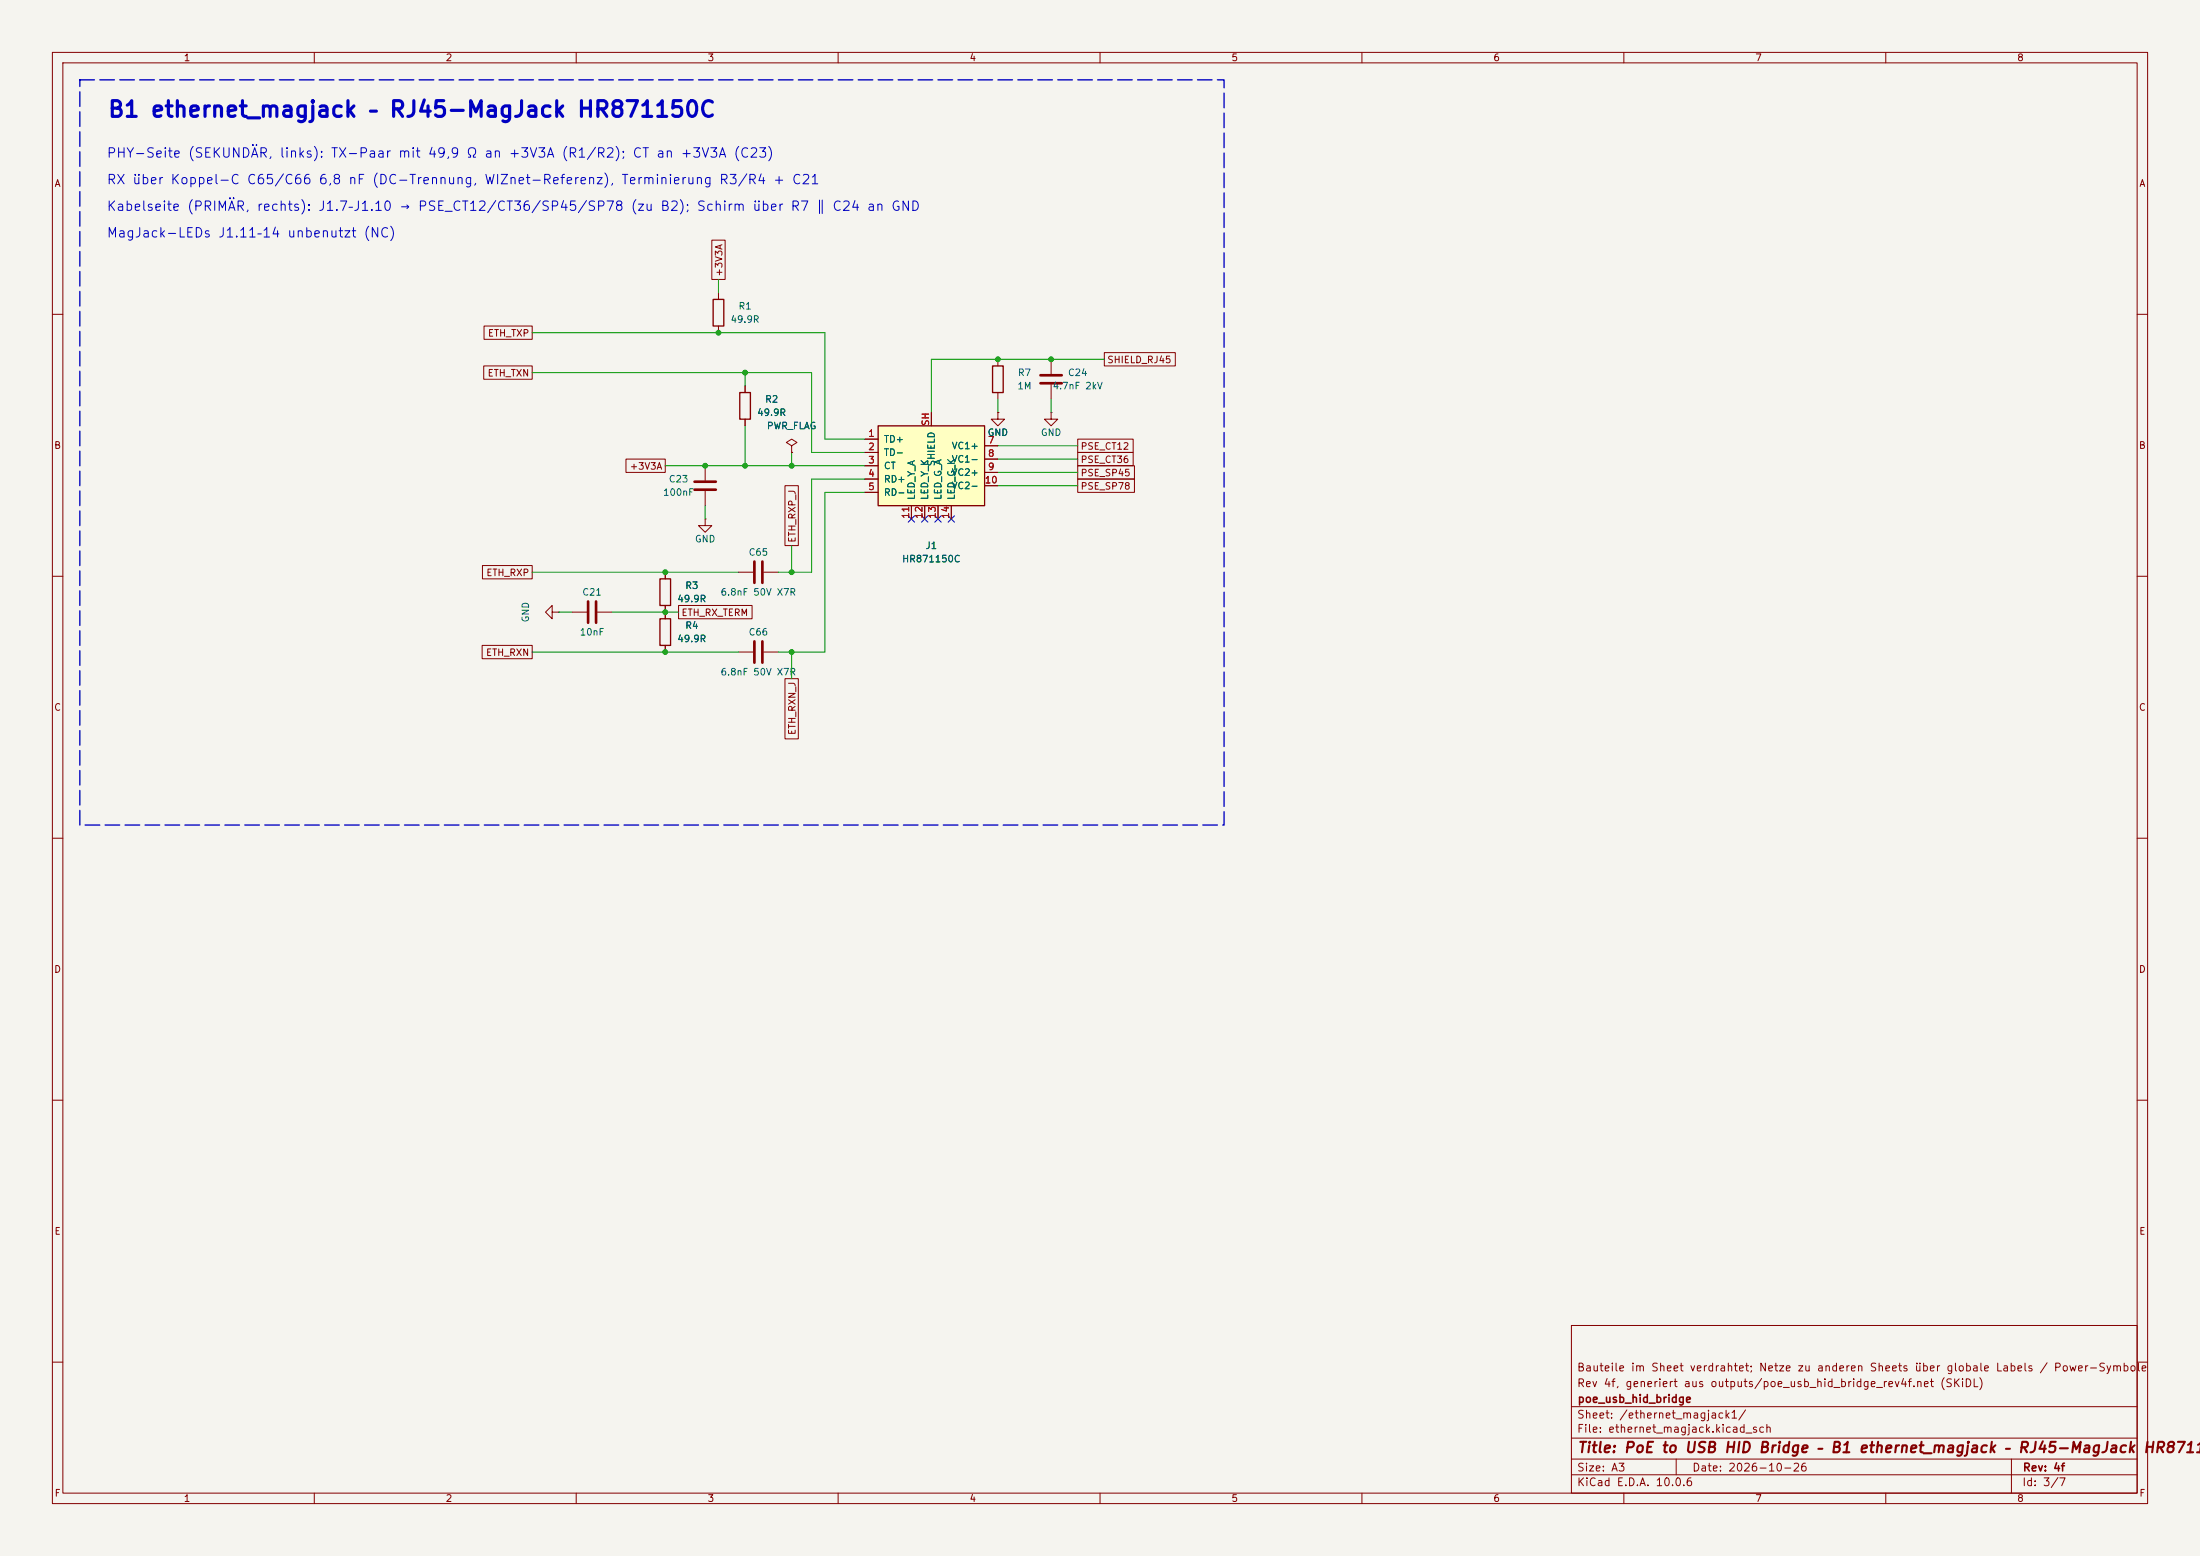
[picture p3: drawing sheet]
(kicad_sch
 (version 20250114)
 (generator "eeschema")
 (generator_version "9.0")
 (paper "A3")
 (title_block
  (title "PoE to USB HID Bridge – B1 ethernet_magjack – RJ45-MagJack HR871150C")
  (date "2026-10-26")
  (rev "4f")
  (company "poe_usb_hid_bridge")
  (comment 1 "Rev 4f, generiert aus outputs/poe_usb_hid_bridge_rev4f.net (SKiDL)")
  (comment 2 "Bauteile im Sheet verdrahtet; Netze zu anderen Sheets über globale Labels / Power-Symbole"))
 (lib_symbols
  (symbol "Device:C"
    (pin_numbers (hide yes))
    (pin_names
    (offset 0.254)) (exclude_from_sim no) (in_bom yes) (on_board yes)
    (in_pos_files yes)
    (duplicate_pin_numbers_are_jumpers no)
    (property "Reference" "C" (at 0.635 2.54 0) (show_name no) (do_not_autoplace no) (effects (font (size 1.27 1.27)) (justify left)))
    (property "Value" "C" (at 0.635 -2.54 0) (show_name no) (do_not_autoplace no) (effects (font (size 1.27 1.27)) (justify left)))
    (property "Footprint" "" (at 0.9652 -3.81 0) (show_name no) (do_not_autoplace no) (hide yes) (effects (font (size 1.27 1.27))))
    (property "Datasheet" "" (at 0 0 0) (show_name no) (do_not_autoplace no) (hide yes) (effects (font (size 1.27 1.27))))
    (property "Description" "Unpolarized capacitor" (at 0 0 0) (show_name no) (do_not_autoplace no) (hide yes) (effects (font (size 1.27 1.27))))
    (symbol "C_0_1"
    (polyline (pts (xy -2.032 0.762) (xy 2.032 0.762)) (stroke (width 0.508) (type default)) (fill (type none)))
    (polyline (pts (xy -2.032 -0.762) (xy 2.032 -0.762)) (stroke (width 0.508) (type default)) (fill (type none))))
    (symbol "C_1_1"
    (pin passive line (at 0 3.81 270) (length 2.794) (name "" (effects (font (size 1.27 1.27)))) (number "1" (effects (font (size 1.27 1.27)))))
    (pin passive line (at 0 -3.81 90) (length 2.794) (name "" (effects (font (size 1.27 1.27)))) (number "2" (effects (font (size 1.27 1.27))))))
    (embedded_fonts no))
  (symbol "Device:R"
    (pin_numbers (hide yes))
    (pin_names
    (offset 0)) (exclude_from_sim no) (in_bom yes) (on_board yes)
    (in_pos_files yes)
    (duplicate_pin_numbers_are_jumpers no)
    (property "Reference" "R" (at 2.032 0 90) (show_name no) (do_not_autoplace no) (effects (font (size 1.27 1.27))))
    (property "Value" "R" (at 0 0 90) (show_name no) (do_not_autoplace no) (effects (font (size 1.27 1.27))))
    (property "Footprint" "" (at -1.778 0 90) (show_name no) (do_not_autoplace no) (hide yes) (effects (font (size 1.27 1.27))))
    (property "Datasheet" "" (at 0 0 0) (show_name no) (do_not_autoplace no) (hide yes) (effects (font (size 1.27 1.27))))
    (property "Description" "Resistor" (at 0 0 0) (show_name no) (do_not_autoplace no) (hide yes) (effects (font (size 1.27 1.27))))
    (symbol "R_0_1"
    (rectangle (start -1.016 -2.54) (end 1.016 2.54) (stroke (width 0.254) (type default)) (fill (type none))))
    (symbol "R_1_1"
    (pin passive line (at 0 3.81 270) (length 1.27) (name "" (effects (font (size 1.27 1.27)))) (number "1" (effects (font (size 1.27 1.27)))))
    (pin passive line (at 0 -3.81 90) (length 1.27) (name "" (effects (font (size 1.27 1.27)))) (number "2" (effects (font (size 1.27 1.27))))))
    (embedded_fonts no))
  (symbol "poe_usb_hid_bridge:HR871150C"
    (pin_names
    (offset 1.016)) (exclude_from_sim no) (in_bom yes) (on_board yes)
    (property "Reference" "J" (at -10.16 8.89 0) (effects (font (size 1.27 1.27))))
    (property "Value" "HR871150C" (at 10.16 8.89 0) (effects (font (size 1.27 1.27))))
    (property "Footprint" "poe_usb_hid_bridge:HanRun_HR871150C" (at 0 0 0) (effects hide (font (size 1.27 1.27))))
    (property "Datasheet" "https://datasheet.lcsc.com/datasheet/pdf/bae28869af3176e6a10bdf4859b444a5.pdf" (at 0 0 0) (effects hide (font (size 1.27 1.27))))
    (property "Description" "HanRun HR871150C RJ45 MagJack 10/100 PoE (4 center taps), 2 LEDs, THT. No pin 6. CT(P3) = ONE common chip-side center tap of both transformers. Shield pad 'SH' (2 tabs)." (at 0 0 0) (effects hide (font (size 1.27 1.27))))
    (symbol "HR871150C_0_1"
    (rectangle (start -10.16 7.62) (end 10.16 -7.62) (stroke (width 0.254) (type default)) (fill (type background))))
    (symbol "HR871150C_1_1"
    (pin passive line (at -12.70 5.08 0) (length 2.54) (name "TD+" (effects (font (size 1.27 1.27)))) (number "1" (effects (font (size 1.27 1.27)))))
    (pin passive line (at -12.70 2.54 0) (length 2.54) (name "TD-" (effects (font (size 1.27 1.27)))) (number "2" (effects (font (size 1.27 1.27)))))
    (pin passive line (at -12.70 -0.00 0) (length 2.54) (name "CT" (effects (font (size 1.27 1.27)))) (number "3" (effects (font (size 1.27 1.27)))))
    (pin passive line (at -12.70 -2.54 0) (length 2.54) (name "RD+" (effects (font (size 1.27 1.27)))) (number "4" (effects (font (size 1.27 1.27)))))
    (pin passive line (at -12.70 -5.08 0) (length 2.54) (name "RD-" (effects (font (size 1.27 1.27)))) (number "5" (effects (font (size 1.27 1.27)))))
    (pin passive line (at 12.70 3.81 180) (length 2.54) (name "VC1+" (effects (font (size 1.27 1.27)))) (number "7" (effects (font (size 1.27 1.27)))))
    (pin passive line (at 12.70 1.27 180) (length 2.54) (name "VC1-" (effects (font (size 1.27 1.27)))) (number "8" (effects (font (size 1.27 1.27)))))
    (pin passive line (at 12.70 -1.27 180) (length 2.54) (name "VC2+" (effects (font (size 1.27 1.27)))) (number "9" (effects (font (size 1.27 1.27)))))
    (pin passive line (at 12.70 -3.81 180) (length 2.54) (name "VC2-" (effects (font (size 1.27 1.27)))) (number "10" (effects (font (size 1.27 1.27)))))
    (pin passive line (at 0.00 10.16 270) (length 2.54) (name "SHIELD" (effects (font (size 1.27 1.27)))) (number "SH" (effects (font (size 1.27 1.27)))))
    (pin passive line (at -3.81 -10.16 90) (length 2.54) (name "LED_Y_A" (effects (font (size 1.27 1.27)))) (number "11" (effects (font (size 1.27 1.27)))))
    (pin passive line (at -1.27 -10.16 90) (length 2.54) (name "LED_Y_K" (effects (font (size 1.27 1.27)))) (number "12" (effects (font (size 1.27 1.27)))))
    (pin passive line (at 1.27 -10.16 90) (length 2.54) (name "LED_G_A" (effects (font (size 1.27 1.27)))) (number "13" (effects (font (size 1.27 1.27)))))
    (pin passive line (at 3.81 -10.16 90) (length 2.54) (name "LED_G_K" (effects (font (size 1.27 1.27)))) (number "14" (effects (font (size 1.27 1.27)))))))
  (symbol "power:GND"
    (power global)
    (pin_numbers (hide yes))
    (pin_names
    (offset 0) (hide yes)) (exclude_from_sim no) (in_bom yes) (on_board yes)
    (in_pos_files yes)
    (duplicate_pin_numbers_are_jumpers no)
    (property "Reference" "#PWR" (at 0 -6.35 0) (show_name no) (do_not_autoplace no) (hide yes) (effects (font (size 1.27 1.27))))
    (property "Value" "GND" (at 0 -3.81 0) (show_name no) (do_not_autoplace no) (effects (font (size 1.27 1.27))))
    (property "Footprint" "" (at 0 0 0) (show_name no) (do_not_autoplace no) (hide yes) (effects (font (size 1.27 1.27))))
    (property "Datasheet" "" (at 0 0 0) (show_name no) (do_not_autoplace no) (hide yes) (effects (font (size 1.27 1.27))))
    (property "Description" "Power symbol creates a global label with name \"GND\" , ground" (at 0 0 0) (show_name no) (do_not_autoplace no) (hide yes) (effects (font (size 1.27 1.27))))
    (symbol "GND_0_1"
    (polyline (pts (xy 0 0) (xy 0 -1.27) (xy 1.27 -1.27) (xy 0 -2.54) (xy -1.27 -1.27) (xy 0 -1.27)) (stroke (width 0) (type default)) (fill (type none))))
    (symbol "GND_1_1"
    (pin power_in line (at 0 0 270) (length 0) (name "" (effects (font (size 1.27 1.27)))) (number "1" (effects (font (size 1.27 1.27))))))
    (embedded_fonts no))
  (symbol "power:PWR_FLAG"
    (power global)
    (pin_numbers (hide yes))
    (pin_names
    (offset 0) (hide yes)) (exclude_from_sim no) (in_bom yes) (on_board yes)
    (in_pos_files yes)
    (duplicate_pin_numbers_are_jumpers no)
    (property "Reference" "#FLG" (at 0 1.905 0) (show_name no) (do_not_autoplace no) (hide yes) (effects (font (size 1.27 1.27))))
    (property "Value" "PWR_FLAG" (at 0 3.81 0) (show_name no) (do_not_autoplace no) (effects (font (size 1.27 1.27))))
    (property "Footprint" "" (at 0 0 0) (show_name no) (do_not_autoplace no) (hide yes) (effects (font (size 1.27 1.27))))
    (property "Datasheet" "" (at 0 0 0) (show_name no) (do_not_autoplace no) (hide yes) (effects (font (size 1.27 1.27))))
    (property "Description" "Special symbol for telling ERC where power comes from" (at 0 0 0) (show_name no) (do_not_autoplace no) (hide yes) (effects (font (size 1.27 1.27))))
    (symbol "PWR_FLAG_0_0"
    (pin power_out line (at 0 0 90) (length 0) (name "" (effects (font (size 1.27 1.27)))) (number "1" (effects (font (size 1.27 1.27))))))
    (symbol "PWR_FLAG_0_1"
    (polyline (pts (xy 0 0) (xy 0 1.27) (xy -1.016 1.905) (xy 0 2.54) (xy 1.016 1.905) (xy 0 1.27)) (stroke (width 0) (type default)) (fill (type none))))
    (embedded_fonts no)))
 (junction
  (at 137.16 63.5)
  (diameter 0)
  (color 0 0 0 0))
 (junction
  (at 142.24 71.12)
  (diameter 0)
  (color 0 0 0 0))
 (junction
  (at 142.24 88.9)
  (diameter 0)
  (color 0 0 0 0))
 (junction
  (at 151.13 88.9)
  (diameter 0)
  (color 0 0 0 0))
 (junction
  (at 134.62 88.9)
  (diameter 0)
  (color 0 0 0 0))
 (junction
  (at 151.13 109.22)
  (diameter 0)
  (color 0 0 0 0))
 (junction
  (at 151.13 124.46)
  (diameter 0)
  (color 0 0 0 0))
 (junction
  (at 127 109.22)
  (diameter 0)
  (color 0 0 0 0))
 (junction
  (at 127 124.46)
  (diameter 0)
  (color 0 0 0 0))
 (junction
  (at 127 116.84)
  (diameter 0)
  (color 0 0 0 0))
 (junction
  (at 190.5 68.58)
  (diameter 0)
  (color 0 0 0 0))
 (junction
  (at 200.66 68.58)
  (diameter 0)
  (color 0 0 0 0))
 (wire
  (pts (xy 165.1 83.82) (xy 157.48 83.82))
  (stroke (width 0) (type default)))
 (wire
  (pts (xy 157.48 83.82) (xy 157.48 63.5))
  (stroke (width 0) (type default)))
 (wire
  (pts (xy 157.48 63.5) (xy 137.16 63.5))
  (stroke (width 0) (type default)))
 (wire
  (pts (xy 137.16 63.5) (xy 101.6 63.5))
  (stroke (width 0) (type default)))
 (wire
  (pts (xy 165.1 86.36) (xy 154.94 86.36))
  (stroke (width 0) (type default)))
 (wire
  (pts (xy 154.94 86.36) (xy 154.94 71.12))
  (stroke (width 0) (type default)))
 (wire
  (pts (xy 154.94 71.12) (xy 142.24 71.12))
  (stroke (width 0) (type default)))
 (wire
  (pts (xy 142.24 71.12) (xy 101.6 71.12))
  (stroke (width 0) (type default)))
 (wire
  (pts (xy 137.16 55.88) (xy 137.16 53.34))
  (stroke (width 0) (type default)))
 (wire
  (pts (xy 142.24 71.12) (xy 142.24 73.66))
  (stroke (width 0) (type default)))
 (wire
  (pts (xy 142.24 81.28) (xy 142.24 88.9))
  (stroke (width 0) (type default)))
 (wire
  (pts (xy 165.1 88.9) (xy 151.13 88.9))
  (stroke (width 0) (type default)))
 (wire
  (pts (xy 151.13 88.9) (xy 142.24 88.9))
  (stroke (width 0) (type default)))
 (wire
  (pts (xy 142.24 88.9) (xy 134.62 88.9))
  (stroke (width 0) (type default)))
 (wire
  (pts (xy 134.62 88.9) (xy 127 88.9))
  (stroke (width 0) (type default)))
 (wire
  (pts (xy 134.62 96.52) (xy 134.62 99.06))
  (stroke (width 0) (type default)))
 (wire
  (pts (xy 151.13 88.9) (xy 151.13 86.36))
  (stroke (width 0) (type default)))
 (wire
  (pts (xy 165.1 91.44) (xy 154.94 91.44))
  (stroke (width 0) (type default)))
 (wire
  (pts (xy 154.94 91.44) (xy 154.94 109.22))
  (stroke (width 0) (type default)))
 (wire
  (pts (xy 165.1 93.98) (xy 157.48 93.98))
  (stroke (width 0) (type default)))
 (wire
  (pts (xy 157.48 93.98) (xy 157.48 124.46))
  (stroke (width 0) (type default)))
 (wire
  (pts (xy 154.94 109.22) (xy 151.13 109.22))
  (stroke (width 0) (type default)))
 (wire
  (pts (xy 151.13 109.22) (xy 148.59 109.22))
  (stroke (width 0) (type default)))
 (wire
  (pts (xy 157.48 124.46) (xy 151.13 124.46))
  (stroke (width 0) (type default)))
 (wire
  (pts (xy 151.13 124.46) (xy 148.59 124.46))
  (stroke (width 0) (type default)))
 (wire
  (pts (xy 151.13 109.22) (xy 151.13 104.14))
  (stroke (width 0) (type default)))
 (wire
  (pts (xy 151.13 124.46) (xy 151.13 129.54))
  (stroke (width 0) (type default)))
 (wire
  (pts (xy 140.97 109.22) (xy 127 109.22))
  (stroke (width 0) (type default)))
 (wire
  (pts (xy 127 109.22) (xy 101.6 109.22))
  (stroke (width 0) (type default)))
 (wire
  (pts (xy 140.97 124.46) (xy 127 124.46))
  (stroke (width 0) (type default)))
 (wire
  (pts (xy 127 124.46) (xy 101.6 124.46))
  (stroke (width 0) (type default)))
 (wire
  (pts (xy 127 116.84) (xy 116.84 116.84))
  (stroke (width 0) (type default)))
 (wire
  (pts (xy 109.22 116.84) (xy 106.68 116.84))
  (stroke (width 0) (type default)))
 (wire
  (pts (xy 127 116.84) (xy 129.54 116.84))
  (stroke (width 0) (type default)))
 (wire
  (pts (xy 190.5 85.09) (xy 205.74 85.09))
  (stroke (width 0) (type default)))
 (wire
  (pts (xy 190.5 87.63) (xy 205.74 87.63))
  (stroke (width 0) (type default)))
 (wire
  (pts (xy 190.5 90.17) (xy 205.74 90.17))
  (stroke (width 0) (type default)))
 (wire
  (pts (xy 190.5 92.71) (xy 205.74 92.71))
  (stroke (width 0) (type default)))
 (wire
  (pts (xy 177.8 78.74) (xy 177.8 68.58))
  (stroke (width 0) (type default)))
 (wire
  (pts (xy 177.8 68.58) (xy 190.5 68.58))
  (stroke (width 0) (type default)))
 (wire
  (pts (xy 190.5 68.58) (xy 200.66 68.58))
  (stroke (width 0) (type default)))
 (wire
  (pts (xy 200.66 68.58) (xy 210.82 68.58))
  (stroke (width 0) (type default)))
 (wire
  (pts (xy 190.5 76.2) (xy 190.5 78.74))
  (stroke (width 0) (type default)))
 (wire
  (pts (xy 200.66 76.2) (xy 200.66 78.74))
  (stroke (width 0) (type default)))
 (symbol
  (lib_id "Device:C")
  (at 113.03 116.84 270)
  (unit 1)
  (exclude_from_sim no)
  (in_bom yes)
  (on_board yes)
  (dnp no)
  (property "Reference" "C21" (at 113.03 113.03 90) (effects (font (size 1.27 1.27))))
  (property "Value" "10nF" (at 113.03 120.65 90) (effects (font (size 1.27 1.27))))
  (property "Footprint" "Capacitor_SMD:C_0402_1005Metric" (at 113.03 116.84 90) (effects (font (size 1.27 1.27)) (hide yes)))
  (property "Datasheet" "" (at 113.03 116.84 90) (effects (font (size 1.27 1.27)) (hide yes)))
  (property "Description" "Unpolarized capacitor" (at 113.03 116.84 90) (effects (font (size 1.27 1.27)) (hide yes)))
  (property "MPN" "CL05B103KB5NNNC" (at 113.03 116.84 90) (effects (font (size 1.27 1.27)) (hide yes)))
  (property "LCSC" "C15195" (at 113.03 116.84 90) (effects (font (size 1.27 1.27)) (hide yes)))
  (pin "1")
  (pin "2"))
 (symbol
  (lib_id "Device:C")
  (at 134.62 92.71 0)
  (unit 1)
  (exclude_from_sim no)
  (in_bom yes)
  (on_board yes)
  (dnp no)
  (property "Reference" "C23" (at 129.54 91.44 0) (effects (font (size 1.27 1.27))))
  (property "Value" "100nF" (at 129.54 93.98 0) (effects (font (size 1.27 1.27))))
  (property "Footprint" "Capacitor_SMD:C_0402_1005Metric" (at 134.62 92.71 0) (effects (font (size 1.27 1.27)) (hide yes)))
  (property "Datasheet" "" (at 134.62 92.71 0) (effects (font (size 1.27 1.27)) (hide yes)))
  (property "Description" "Unpolarized capacitor" (at 134.62 92.71 0) (effects (font (size 1.27 1.27)) (hide yes)))
  (property "MPN" "CL05B104KO5NNNC" (at 134.62 92.71 0) (effects (font (size 1.27 1.27)) (hide yes)))
  (property "LCSC" "C1525" (at 134.62 92.71 0) (effects (font (size 1.27 1.27)) (hide yes)))
  (pin "1")
  (pin "2"))
 (symbol
  (lib_id "Device:C")
  (at 200.66 72.39 0)
  (unit 1)
  (exclude_from_sim no)
  (in_bom yes)
  (on_board yes)
  (dnp no)
  (property "Reference" "C24" (at 205.74 71.12 0) (effects (font (size 1.27 1.27))))
  (property "Value" "4.7nF 2kV" (at 205.74 73.66 0) (effects (font (size 1.27 1.27))))
  (property "Footprint" "Capacitor_SMD:C_1812_4532Metric" (at 200.66 72.39 0) (effects (font (size 1.27 1.27)) (hide yes)))
  (property "Datasheet" "" (at 200.66 72.39 0) (effects (font (size 1.27 1.27)) (hide yes)))
  (property "Description" "Unpolarized capacitor" (at 200.66 72.39 0) (effects (font (size 1.27 1.27)) (hide yes)))
  (property "MPN" "C1812X472K202T" (at 200.66 72.39 0) (effects (font (size 1.27 1.27)) (hide yes)))
  (property "LCSC" "C106172" (at 200.66 72.39 0) (effects (font (size 1.27 1.27)) (hide yes)))
  (pin "1")
  (pin "2"))
 (symbol
  (lib_id "Device:C")
  (at 144.78 109.22 270)
  (unit 1)
  (exclude_from_sim no)
  (in_bom yes)
  (on_board yes)
  (dnp no)
  (property "Reference" "C65" (at 144.78 105.41 90) (effects (font (size 1.27 1.27))))
  (property "Value" "6.8nF 50V X7R" (at 144.78 113.03 90) (effects (font (size 1.27 1.27))))
  (property "Footprint" "Capacitor_SMD:C_0402_1005Metric" (at 144.78 109.22 90) (effects (font (size 1.27 1.27)) (hide yes)))
  (property "Datasheet" "" (at 144.78 109.22 90) (effects (font (size 1.27 1.27)) (hide yes)))
  (property "Description" "" (at 144.78 109.22 90) (effects (font (size 1.27 1.27)) (hide yes)))
  (property "MPN" "YAGEO CC0402KRX7R9BB682" (at 144.78 109.22 90) (effects (font (size 1.27 1.27)) (hide yes)))
  (property "LCSC" "C93654" (at 144.78 109.22 90) (effects (font (size 1.27 1.27)) (hide yes)))
  (pin "1")
  (pin "2"))
 (symbol
  (lib_id "Device:C")
  (at 144.78 124.46 270)
  (unit 1)
  (exclude_from_sim no)
  (in_bom yes)
  (on_board yes)
  (dnp no)
  (property "Reference" "C66" (at 144.78 120.65 90) (effects (font (size 1.27 1.27))))
  (property "Value" "6.8nF 50V X7R" (at 144.78 128.27 90) (effects (font (size 1.27 1.27))))
  (property "Footprint" "Capacitor_SMD:C_0402_1005Metric" (at 144.78 124.46 90) (effects (font (size 1.27 1.27)) (hide yes)))
  (property "Datasheet" "" (at 144.78 124.46 90) (effects (font (size 1.27 1.27)) (hide yes)))
  (property "Description" "" (at 144.78 124.46 90) (effects (font (size 1.27 1.27)) (hide yes)))
  (property "MPN" "YAGEO CC0402KRX7R9BB682" (at 144.78 124.46 90) (effects (font (size 1.27 1.27)) (hide yes)))
  (property "LCSC" "C93654" (at 144.78 124.46 90) (effects (font (size 1.27 1.27)) (hide yes)))
  (pin "1")
  (pin "2"))
 (symbol
  (lib_id "poe_usb_hid_bridge:HR871150C")
  (at 177.8 88.9 0)
  (unit 1)
  (exclude_from_sim no)
  (in_bom yes)
  (on_board yes)
  (dnp no)
  (property "Reference" "J1" (at 177.8 104.14 0) (effects (font (size 1.27 1.27))))
  (property "Value" "HR871150C" (at 177.8 106.68 0) (effects (font (size 1.27 1.27))))
  (property "Footprint" "poe_usb_hid_bridge:HanRun_HR871150C" (at 177.8 88.9 0) (effects (font (size 1.27 1.27)) (hide yes)))
  (property "Datasheet" "https://datasheet.lcsc.com/datasheet/pdf/bae28869af3176e6a10bdf4859b444a5.pdf" (at 177.8 88.9 0) (effects (font (size 1.27 1.27)) (hide yes)))
  (property "Description" "HanRun HR871150C RJ45 MagJack 10/100 PoE (4 center taps), 2 LEDs, THT. No pin 6. CT(P3) = ONE common chip-side center tap of both transformers. Shield pad 'SH' (2 tabs)." (at 177.8 88.9 0) (effects (font (size 1.27 1.27)) (hide yes)))
  (property "MPN" "HanRun HR871150C" (at 177.8 88.9 0) (effects (font (size 1.27 1.27)) (hide yes)))
  (property "LCSC" "C19724786" (at 177.8 88.9 0) (effects (font (size 1.27 1.27)) (hide yes)))
  (pin "1")
  (pin "2")
  (pin "3")
  (pin "4")
  (pin "5")
  (pin "7")
  (pin "8")
  (pin "9")
  (pin "10")
  (pin "SH")
  (pin "11")
  (pin "12")
  (pin "13")
  (pin "14"))
 (symbol
  (lib_id "Device:R")
  (at 137.16 59.69 0)
  (unit 1)
  (exclude_from_sim no)
  (in_bom yes)
  (on_board yes)
  (dnp no)
  (property "Reference" "R1" (at 142.24 58.42 0) (effects (font (size 1.27 1.27))))
  (property "Value" "49.9R" (at 142.24 60.96 0) (effects (font (size 1.27 1.27))))
  (property "Footprint" "Resistor_SMD:R_0402_1005Metric" (at 137.16 59.69 0) (effects (font (size 1.27 1.27)) (hide yes)))
  (property "Datasheet" "" (at 137.16 59.69 0) (effects (font (size 1.27 1.27)) (hide yes)))
  (property "Description" "Resistor" (at 137.16 59.69 0) (effects (font (size 1.27 1.27)) (hide yes)))
  (property "MPN" "0402WGF499JTCE" (at 137.16 59.69 0) (effects (font (size 1.27 1.27)) (hide yes)))
  (property "LCSC" "C25120" (at 137.16 59.69 0) (effects (font (size 1.27 1.27)) (hide yes)))
  (pin "1")
  (pin "2"))
 (symbol
  (lib_id "Device:R")
  (at 142.24 77.47 180)
  (unit 1)
  (exclude_from_sim no)
  (in_bom yes)
  (on_board yes)
  (dnp no)
  (property "Reference" "R2" (at 147.32 76.2 0) (effects (font (size 1.27 1.27))))
  (property "Value" "49.9R" (at 147.32 78.74 0) (effects (font (size 1.27 1.27))))
  (property "Footprint" "Resistor_SMD:R_0402_1005Metric" (at 142.24 77.47 0) (effects (font (size 1.27 1.27)) (hide yes)))
  (property "Datasheet" "" (at 142.24 77.47 0) (effects (font (size 1.27 1.27)) (hide yes)))
  (property "Description" "Resistor" (at 142.24 77.47 0) (effects (font (size 1.27 1.27)) (hide yes)))
  (property "MPN" "0402WGF499JTCE" (at 142.24 77.47 0) (effects (font (size 1.27 1.27)) (hide yes)))
  (property "LCSC" "C25120" (at 142.24 77.47 0) (effects (font (size 1.27 1.27)) (hide yes)))
  (pin "1")
  (pin "2"))
 (symbol
  (lib_id "Device:R")
  (at 127 113.03 0)
  (unit 1)
  (exclude_from_sim no)
  (in_bom yes)
  (on_board yes)
  (dnp no)
  (property "Reference" "R3" (at 132.08 111.76 0) (effects (font (size 1.27 1.27))))
  (property "Value" "49.9R" (at 132.08 114.3 0) (effects (font (size 1.27 1.27))))
  (property "Footprint" "Resistor_SMD:R_0402_1005Metric" (at 127 113.03 0) (effects (font (size 1.27 1.27)) (hide yes)))
  (property "Datasheet" "" (at 127 113.03 0) (effects (font (size 1.27 1.27)) (hide yes)))
  (property "Description" "Resistor" (at 127 113.03 0) (effects (font (size 1.27 1.27)) (hide yes)))
  (property "MPN" "0402WGF499JTCE" (at 127 113.03 0) (effects (font (size 1.27 1.27)) (hide yes)))
  (property "LCSC" "C25120" (at 127 113.03 0) (effects (font (size 1.27 1.27)) (hide yes)))
  (pin "1")
  (pin "2"))
 (symbol
  (lib_id "Device:R")
  (at 127 120.65 180)
  (unit 1)
  (exclude_from_sim no)
  (in_bom yes)
  (on_board yes)
  (dnp no)
  (property "Reference" "R4" (at 132.08 119.38 0) (effects (font (size 1.27 1.27))))
  (property "Value" "49.9R" (at 132.08 121.92 0) (effects (font (size 1.27 1.27))))
  (property "Footprint" "Resistor_SMD:R_0402_1005Metric" (at 127 120.65 0) (effects (font (size 1.27 1.27)) (hide yes)))
  (property "Datasheet" "" (at 127 120.65 0) (effects (font (size 1.27 1.27)) (hide yes)))
  (property "Description" "Resistor" (at 127 120.65 0) (effects (font (size 1.27 1.27)) (hide yes)))
  (property "MPN" "0402WGF499JTCE" (at 127 120.65 0) (effects (font (size 1.27 1.27)) (hide yes)))
  (property "LCSC" "C25120" (at 127 120.65 0) (effects (font (size 1.27 1.27)) (hide yes)))
  (pin "1")
  (pin "2"))
 (symbol
  (lib_id "Device:R")
  (at 190.5 72.39 0)
  (unit 1)
  (exclude_from_sim no)
  (in_bom yes)
  (on_board yes)
  (dnp no)
  (property "Reference" "R7" (at 195.58 71.12 0) (effects (font (size 1.27 1.27))))
  (property "Value" "1M" (at 195.58 73.66 0) (effects (font (size 1.27 1.27))))
  (property "Footprint" "Resistor_SMD:R_0603_1608Metric" (at 190.5 72.39 0) (effects (font (size 1.27 1.27)) (hide yes)))
  (property "Datasheet" "" (at 190.5 72.39 0) (effects (font (size 1.27 1.27)) (hide yes)))
  (property "Description" "Resistor" (at 190.5 72.39 0) (effects (font (size 1.27 1.27)) (hide yes)))
  (property "MPN" "0603WAF1004T5E" (at 190.5 72.39 0) (effects (font (size 1.27 1.27)) (hide yes)))
  (property "LCSC" "C22935" (at 190.5 72.39 0) (effects (font (size 1.27 1.27)) (hide yes)))
  (pin "1")
  (pin "2"))
 (rectangle
  (start 15.24 15.24)
  (end 233.68 157.48)
  (stroke (width 0.254) (type dash))
  (fill (type none)))
 (text "B1 ethernet_magjack – RJ45-MagJack HR871150C"
  (exclude_from_sim no)
  (at 20.32 22.86 0)
  (effects (font (size 3 3) (bold yes)) (justify left bottom)))
 (text "PHY-Seite (SEKUNDÄR, links): TX-Paar mit 49,9 Ω an +3V3A (R1/R2); CT an +3V3A (C23)"
  (exclude_from_sim no)
  (at 20.32 30.48 0)
  (effects (font (size 1.8 1.8)) (justify left bottom)))
 (text "RX über Koppel-C C65/C66 6,8 nF (DC-Trennung, WIZnet-Referenz), Terminierung R3/R4 + C21"
  (exclude_from_sim no)
  (at 20.32 35.56 0)
  (effects (font (size 1.8 1.8)) (justify left bottom)))
 (text "Kabelseite (PRIMÄR, rechts): J1.7–J1.10 → PSE_CT12/CT36/SP45/SP78 (zu B2); Schirm über R7 ∥ C24 an GND"
  (exclude_from_sim no)
  (at 20.32 40.64 0)
  (effects (font (size 1.8 1.8)) (justify left bottom)))
 (text "MagJack-LEDs J1.11–14 unbenutzt (NC)"
  (exclude_from_sim no)
  (at 20.32 45.72 0)
  (effects (font (size 1.8 1.8)) (justify left bottom)))
 (global_label "ETH_TXP"
  (shape passive)
  (at 101.6 63.5 180)
  (fields_autoplaced yes)
  (effects (font (size 1.27 1.27)) (justify right))
  (property "Intersheetrefs" "${INTERSHEET_REFS}" (at 101.6 63.5 0) (effects (font (size 1.27 1.27)) (hide yes))))
 (global_label "ETH_TXN"
  (shape passive)
  (at 101.6 71.12 180)
  (fields_autoplaced yes)
  (effects (font (size 1.27 1.27)) (justify right))
  (property "Intersheetrefs" "${INTERSHEET_REFS}" (at 101.6 71.12 0) (effects (font (size 1.27 1.27)) (hide yes))))
 (global_label "+3V3A"
  (shape passive)
  (at 137.16 53.34 90)
  (fields_autoplaced yes)
  (effects (font (size 1.27 1.27)) (justify left))
  (property "Intersheetrefs" "${INTERSHEET_REFS}" (at 137.16 53.34 0) (effects (font (size 1.27 1.27)) (hide yes))))
 (global_label "+3V3A"
  (shape passive)
  (at 127 88.9 180)
  (fields_autoplaced yes)
  (effects (font (size 1.27 1.27)) (justify right))
  (property "Intersheetrefs" "${INTERSHEET_REFS}" (at 127 88.9 0) (effects (font (size 1.27 1.27)) (hide yes))))
 (symbol
  (lib_id "power:GND")
  (at 134.62 99.06 0)
  (unit 1)
  (exclude_from_sim no)
  (in_bom no)
  (on_board no)
  (dnp no)
  (property "Reference" "#PWR1001" (at 134.62 99.06 0) (effects (font (size 1.27 1.27)) (hide yes)))
  (property "Value" "GND" (at 134.62 102.87 0) (effects (font (size 1.27 1.27))))
  (property "Footprint" "" (at 134.62 99.06 0) (effects (font (size 1.27 1.27)) (hide yes)))
  (property "Datasheet" "" (at 134.62 99.06 0) (effects (font (size 1.27 1.27)) (hide yes)))
  (property "Description" "" (at 134.62 99.06 0) (effects (font (size 1.27 1.27)) (hide yes)))
  (pin "1"))
 (symbol
  (lib_id "power:PWR_FLAG")
  (at 151.13 86.36 0)
  (unit 1)
  (exclude_from_sim no)
  (in_bom no)
  (on_board no)
  (dnp no)
  (property "Reference" "#FLG1002" (at 151.13 86.36 0) (effects (font (size 1.27 1.27)) (hide yes)))
  (property "Value" "PWR_FLAG" (at 151.13 81.28 0) (effects (font (size 1.27 1.27))))
  (property "Footprint" "" (at 151.13 86.36 0) (effects (font (size 1.27 1.27)) (hide yes)))
  (property "Datasheet" "" (at 151.13 86.36 0) (effects (font (size 1.27 1.27)) (hide yes)))
  (property "Description" "" (at 151.13 86.36 0) (effects (font (size 1.27 1.27)) (hide yes)))
  (pin "1"))
 (global_label "ETH_RXP_J"
  (shape passive)
  (at 151.13 104.14 90)
  (fields_autoplaced yes)
  (effects (font (size 1.27 1.27)) (justify left))
  (property "Intersheetrefs" "${INTERSHEET_REFS}" (at 151.13 104.14 0) (effects (font (size 1.27 1.27)) (hide yes))))
 (global_label "ETH_RXN_J"
  (shape passive)
  (at 151.13 129.54 270)
  (fields_autoplaced yes)
  (effects (font (size 1.27 1.27)) (justify right))
  (property "Intersheetrefs" "${INTERSHEET_REFS}" (at 151.13 129.54 0) (effects (font (size 1.27 1.27)) (hide yes))))
 (global_label "ETH_RXP"
  (shape passive)
  (at 101.6 109.22 180)
  (fields_autoplaced yes)
  (effects (font (size 1.27 1.27)) (justify right))
  (property "Intersheetrefs" "${INTERSHEET_REFS}" (at 101.6 109.22 0) (effects (font (size 1.27 1.27)) (hide yes))))
 (global_label "ETH_RXN"
  (shape passive)
  (at 101.6 124.46 180)
  (fields_autoplaced yes)
  (effects (font (size 1.27 1.27)) (justify right))
  (property "Intersheetrefs" "${INTERSHEET_REFS}" (at 101.6 124.46 0) (effects (font (size 1.27 1.27)) (hide yes))))
 (symbol
  (lib_id "power:GND")
  (at 106.68 116.84 270)
  (unit 1)
  (exclude_from_sim no)
  (in_bom no)
  (on_board no)
  (dnp no)
  (property "Reference" "#PWR1003" (at 106.68 116.84 0) (effects (font (size 1.27 1.27)) (hide yes)))
  (property "Value" "GND" (at 100.33 116.84 0) (effects (font (size 1.27 1.27))))
  (property "Footprint" "" (at 106.68 116.84 0) (effects (font (size 1.27 1.27)) (hide yes)))
  (property "Datasheet" "" (at 106.68 116.84 0) (effects (font (size 1.27 1.27)) (hide yes)))
  (property "Description" "" (at 106.68 116.84 0) (effects (font (size 1.27 1.27)) (hide yes)))
  (pin "1"))
 (global_label "ETH_RX_TERM"
  (shape passive)
  (at 129.54 116.84 0)
  (fields_autoplaced yes)
  (effects (font (size 1.27 1.27)) (justify left))
  (property "Intersheetrefs" "${INTERSHEET_REFS}" (at 129.54 116.84 0) (effects (font (size 1.27 1.27)) (hide yes))))
 (global_label "PSE_CT12"
  (shape passive)
  (at 205.74 85.09 0)
  (fields_autoplaced yes)
  (effects (font (size 1.27 1.27)) (justify left))
  (property "Intersheetrefs" "${INTERSHEET_REFS}" (at 205.74 85.09 0) (effects (font (size 1.27 1.27)) (hide yes))))
 (global_label "PSE_CT36"
  (shape passive)
  (at 205.74 87.63 0)
  (fields_autoplaced yes)
  (effects (font (size 1.27 1.27)) (justify left))
  (property "Intersheetrefs" "${INTERSHEET_REFS}" (at 205.74 87.63 0) (effects (font (size 1.27 1.27)) (hide yes))))
 (global_label "PSE_SP45"
  (shape passive)
  (at 205.74 90.17 0)
  (fields_autoplaced yes)
  (effects (font (size 1.27 1.27)) (justify left))
  (property "Intersheetrefs" "${INTERSHEET_REFS}" (at 205.74 90.17 0) (effects (font (size 1.27 1.27)) (hide yes))))
 (global_label "PSE_SP78"
  (shape passive)
  (at 205.74 92.71 0)
  (fields_autoplaced yes)
  (effects (font (size 1.27 1.27)) (justify left))
  (property "Intersheetrefs" "${INTERSHEET_REFS}" (at 205.74 92.71 0) (effects (font (size 1.27 1.27)) (hide yes))))
 (global_label "SHIELD_RJ45"
  (shape passive)
  (at 210.82 68.58 0)
  (fields_autoplaced yes)
  (effects (font (size 1.27 1.27)) (justify left))
  (property "Intersheetrefs" "${INTERSHEET_REFS}" (at 210.82 68.58 0) (effects (font (size 1.27 1.27)) (hide yes))))
 (symbol
  (lib_id "power:GND")
  (at 190.5 78.74 0)
  (unit 1)
  (exclude_from_sim no)
  (in_bom no)
  (on_board no)
  (dnp no)
  (property "Reference" "#PWR1004" (at 190.5 78.74 0) (effects (font (size 1.27 1.27)) (hide yes)))
  (property "Value" "GND" (at 190.5 82.55 0) (effects (font (size 1.27 1.27))))
  (property "Footprint" "" (at 190.5 78.74 0) (effects (font (size 1.27 1.27)) (hide yes)))
  (property "Datasheet" "" (at 190.5 78.74 0) (effects (font (size 1.27 1.27)) (hide yes)))
  (property "Description" "" (at 190.5 78.74 0) (effects (font (size 1.27 1.27)) (hide yes)))
  (pin "1"))
 (symbol
  (lib_id "power:GND")
  (at 200.66 78.74 0)
  (unit 1)
  (exclude_from_sim no)
  (in_bom no)
  (on_board no)
  (dnp no)
  (property "Reference" "#PWR1005" (at 200.66 78.74 0) (effects (font (size 1.27 1.27)) (hide yes)))
  (property "Value" "GND" (at 200.66 82.55 0) (effects (font (size 1.27 1.27))))
  (property "Footprint" "" (at 200.66 78.74 0) (effects (font (size 1.27 1.27)) (hide yes)))
  (property "Datasheet" "" (at 200.66 78.74 0) (effects (font (size 1.27 1.27)) (hide yes)))
  (property "Description" "" (at 200.66 78.74 0) (effects (font (size 1.27 1.27)) (hide yes)))
  (pin "1"))
 (no_connect
  (at 173.99 99.06))
 (no_connect
  (at 176.53 99.06))
 (no_connect
  (at 179.07 99.06))
 (no_connect
  (at 181.61 99.06))
 (embedded_fonts no))
